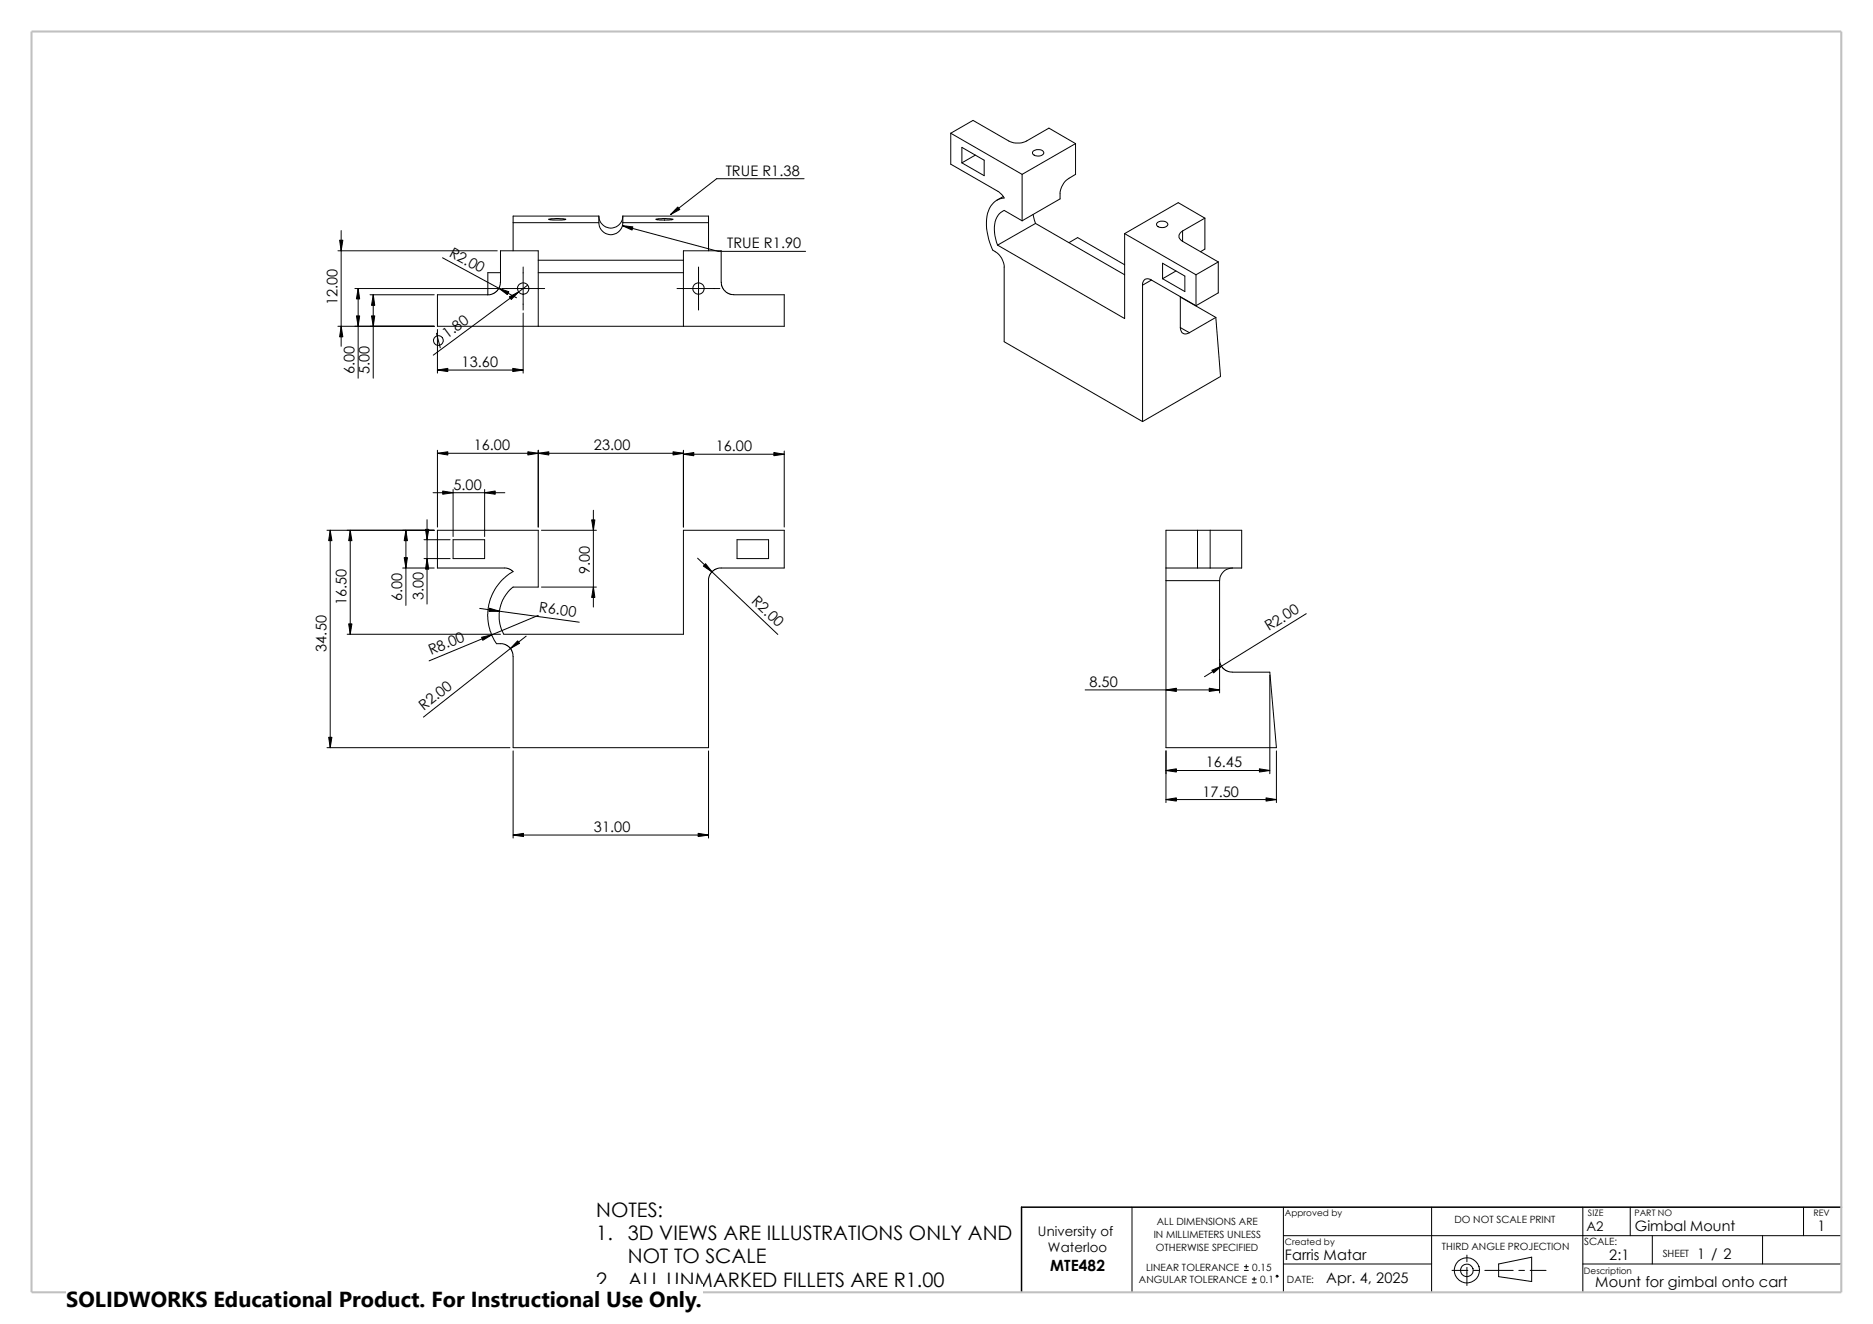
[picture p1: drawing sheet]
<svg xmlns="http://www.w3.org/2000/svg" width="420mm" height="297mm" viewBox="0 0 420 297" stroke-linecap="round" stroke-linejoin="round" font-family="sans-serif">
<g fill="none" stroke="#000" stroke-width=".22">
<path d="M213.2 29.9v6.9l10.8 6.3 1.2 1.3a4.6 4.6 0 0 0-4 4.7 14.1 14.1 0 0 0 1.4 7 4.5 4.5 0 0 1 2.6 3.8v16.8l31 17.9M213.2 29.9l5-2.9 8 4.6a4.6 4.6 0 0 0 4 0l5-2.9 6 3.5M213.2 29.9l16 9.2M215.7 33.1l5 2.8v3.5l-5-2.9zM218.7 34.8l-3 1.7M229.2 39.1v10.4M231.6 34a1.58 1.58 0 0 1 2.5 .3 1.49 1.49 0 0 1-2.6 0zM241.2 32.2v6.9l-1.5 .9a4.7 4.7 0 0 0-2 4.6l-8.5 4.9M241.2 32.2l-12 6.9M75.8 56.3h35.7M76.5 51.7v26M99.2 57.8l16.6 9"/>
<path d="M115.1 50h19.2M117.3 59.9v9.7M120.7 58.4h32.5M123 49.2a9.8 9.8 0 0 1 3.9 0l-3 .2zM134.3 48.5a2.69 2.69 0 0 0 2.7 2.7 2.69 2.69 0 0 0 2.7-2.7M134.3 50a2.69 2.69 0 0 0 2.7 2.7 2.69 2.69 0 0 0 2.7-2.7M134.3 48.5h-19.2v7.8M134.3 48.5v1.5M139.6 50.6l21.4 5.8h19.6M139.7 48.5h19.2v7.8M139.7 48.5v1.5M139.7 50h19.2"/>
<path d="M147.1 49.2a9.8 9.8 0 0 1 3.8 0l-2.9 .2zM156.6 59.9v9.7M180.3 40.1h-19.6l-10.3 8M225 44.1l-1.5 .8M229.2 49.5l-4-2.3a4.2 4.2 0 0 0-2.2 4.4l.1 1.3 .6 2.1M231.6 48.1l.6 2M232.2 50.1l-8.5 4.9M232.2 50.1l20 11.5M239.7 54.4l1.9-1.1 10.6 6.1M252.2 52.4v19.1l-28.5-16.5M252.2 52.4l16 9.2M259.5 49.9a1.59 1.59 0 0 1 2.4 .4 1.49 1.49 0 0 1-2.6 .1z"/>
<path d="M260.7 59.1l5 2.8v3.5l-5-2.9zM265.2 51.8a1.24 1.24 0 0 0-.8 1.2 1.24 1.24 0 0 0 .8 1.1M265.2 51.8v2.3M265.2 54.1l8 4.7M270.2 48.9l-6-3.4-12 6.9M270.2 48.9l-5 2.9M270.2 48.9v7l-1 .6M273.2 58.8v6.9l-5 2.9M273.2 58.8l-5 2.8M75.8 73.2h21.6M79.6 64.7h32.2M80.3 64.7v20.1"/>
<path d="M83 66.1h14.4M83.7 66.1v18.7M97.9 74.8l.8 3.2M98.1 73.9v9.8M109.4 66.2l.9-.2 .7-.4 .8-.8 .3-.7 .1-.8v-7h8.5v16.9M109.4 66.1h-11.3v7.1h77.8v-7.1h-11.4l-1.1-.2-1.1-.9-.5-1.2-.1-7.5h-8.5v16.9M112.2 61.2h-2.8v4.9M112.5 64.7h9.6M117.3 70.2v13.5M118.3 64l-21.1 15.7M120.7 61.2h32.5M151.8 64.7h9.6"/>
<path d="M256.2 64v30.6M258.2 62.8a1.19 1.19 0 0 0-1.4-.2 1.19 1.19 0 0 0-.6 1.4M258.2 62.8l-2 1.2M258.2 62.8l10 5.8M263.7 60.8l-3 1.7M264.7 73.5a1.24 1.24 0 0 0 .6 1.3 1.24 1.24 0 0 0 1.4-.2M264.7 73.5l2 1.1M264.7 66.5v7M264.7 66.6l7.9 4.6M268.2 61.6v7M272.6 71.2l-5.9 3.4M272.6 71.2l1.1 13.3-17.5 10.1"/>
<path d="M98.1 83h19.2M73.3 119h24.1M74 119v48.7M78.5 119v23.3M91 119v16.8M95.8 116.6v18.9M97.1 110.5h16.1M98.1 101v17.2M98.1 101.7h55.1M101.6 109.8v10.6M108.7 109.8v10.6M120.7 101v17.2"/>
<path d="M121.4 119h12.3M133.1 114.5v21.7M153.2 101v17.2M153.2 101.9h22.7M175.9 101.2v17M268.5 119h-7v8.4M268.5 119v8.4M268.5 119h2.9M271.4 119h7v8.4h-7M271.4 119v8.4M90.3 127.4h7.1M95.1 121.1h5.8"/>
<path d="M95.1 125.3h5.8M101.6 121.1h7.1v4.2h-7.1zM107.6 136.5l22.3 3.1M115.1 128.2l-.5-.4-1.1-.4h-15.4v-8.4h22.6v12.7h-5.6l-1.1 .9-.6 .8-.9 1.6-.6 2.6 .2 2.3 .8 2.3M120.7 138l-24.5 10.3M121.4 131.7h12.3M156.4 125.2l18 17.1M161.7 127.4l-1 .2-.8 .5-.6 .6-.4 1.1v37.9h-43.8l-.1-21-.4-1-.9-.9-1-.4h-1.4l-1.1-1.9-.3-1.1-.6-3.1 .2-2 .3-1.3 1.1-2.7 2-2.5 2.1-1.6M161.7 127.4h14.2v-8.4h-22.7v23.3h-40.3M165.3 121.1h7v4.2h-7zM261.5 130.3v37.4h24.7l-1.5-16.9-8.9-.1-1.4-.6-.8-1.2-.2-.9 .1-17.7M261.5 127.4h7"/>
<path d="M261.5 130.3h12M261.5 127.4v2.9M268.5 127.4h2.9M276.3 127.4a2.89 2.89 0 0 0-2.8 2.9M292.9 137.7l-22.8 14.1M77.9 142.3h34.3M118 142.7l-23 18.2M243.3 154.8h30.2M273.5 148.7v6.7M284.7 151.5v22.1M73.3 167.7h41M115.1 168.4v19.6"/>
<path d="M158.9 168.4v19.6M261.5 168.4v11.6M261.5 179.4h24.7M261.5 172.8h23.2M286.2 168.4v11.6M115.1 187.3h43.8M253.8 270.8v19.1M287.8 277.2h125.1M287.8 270.8v19.1M321 270.8v19.1M354.9 270.8v19.1M365.5 270.8v6.4"/>
<path d="M370.5 277.2v6.3M395.2 277.2v6.3M404.4 270.8v6.4M279 285h.9M279 284.1h.9M279.4 283.7v.9M280.8 287.8h.9M280.8 286.9h.9M281.2 286.5v.9M287.8 283.5h33.2M325.6 285h3.5M328.9 281.6v1.4"/>
<path d="M328.9 284.3v4.1M330.4 285h1.3M333 285h6.3M336 283.5l7.5-1.5v5.5l-7.5-1.1zM340.6 285h1.2M343.1 285h3.6M354.9 283.5h58"/>
<circle cx="98.3" cy="76.4" r="1.1"/>
<circle cx="117.3" cy="64.7" r="1.27"/>
<circle cx="156.6" cy="64.7" r="1.27"/>
<circle cx="286.4" cy="286.3" r=".21"/>
<circle cx="328.9" cy="285" r="1.42"/>
<circle cx="328.9" cy="285" r="2.83"/>
</g>
<path d="M412.9 270.8h-183.8v19.1" fill="none" stroke="#000" stroke-width=".34"/>
<path d="M7.1 7.1h405.8v282.8h-405.8z" fill="none" stroke="#c0c0c0" stroke-width=".47"/>
<g fill="#000" stroke="#000" stroke-width=".22">
<path d="M76.2 53.9h.7l-.4 2.4zM139.6 50.6l2.3 .3-.2 .7zM152 46.4l.4 .6-2 1.1zM76.5 73.2l.4 2.4h-.7zM79.9 70.9h.7l-.3 2.3zM80.3 64.7l.3 2.4h-.7zM83.3 70.9h.7l-.3 2.3zM83.7 66.1l.3 2.4h-.7zM111.9 64.7l2.2 .7-.4 .7zM114.2 66.6l2.1-1.1-1.7 1.7zM98.1 83l2.3-.4v.8zM115 82.6l2.3 .4-2.3 .4z"/>
<path d="M74 119l.4 2.3h-.7zM78.5 119l.4 2.3h-.7zM91 119l.4 2.3h-.8zM98.1 101.7l2.3-.4v.8zM99.3 110.2l2.3 .3-2.3 .4zM108.7 110.5l2.3-.3v.7zM118.4 101.3l2.3 .4-2.3 .4zM120.7 101.7l2.4-.4v.8zM132.7 116.6h.7l-.3 2.4zM153.2 101.9l2.4-.4v.7zM150.9 101.3l2.3 .4-2.3 .4zM173.5 101.5l2.4 .4-2.4 .3z"/>
<path d="M90.6 125.1h.8l-.4 2.3zM95.8 125.3l.3 2.4h-.7zM95.4 118.7h.7l-.3 2.4zM109.7 136.4l2.3 .7-2.4 .1zM133.1 131.7l.3 2.3h-.7zM158.2 126.4l1.5 1.9-2-1.3zM78.2 140h.7l-.4 2.3zM108 143l2.3-.6-2.1 1.2zM116.1 143.8l.4 .5-2.1 1.2zM261.5 154.8l2.3-.4v.7zM271.1 154.4l2.4 .4-2.4 .3zM271.7 150.4l2.2-1-1.8 1.6z"/>
<path d="M73.7 165.4h.7l-.4 2.3zM261.5 179.4l2.3-.4v.7zM261.5 172.8l2.3-.3v.7zM282.4 172.5l2.3 .3-2.3 .4zM283.9 179l2.3 .4-2.3 .3zM115.1 187.3l2.3-.4v.8zM156.5 186.9l2.4 .4-2.4 .4z"/>
</g>
<path d="M14.9 288.1h142.6v8.9h-142.6z" fill="#fff"/>
<text font-size="4.9" x="14.9" y="293.3">SOLIDWORKS Educational Product. For Instructional Use Only.</text>
<g font-size="4.5">
<text x="133.7" y="273.1">NOTES:</text>
<text x="133.7" y="278.3">1.</text>
<text x="140.8" y="278.3">3D VIEWS ARE ILLUSTRATIONS ONLY AND</text>
<text x="140.8" y="283.4">NOT TO SCALE</text>
<text x="133.7" y="288.6">2.</text>
<text x="140.8" y="288.6">ALL UNMARKED FILLETS ARE R1.00</text>
</g>
<text font-size="3.5" x="235.5" y="285">MTE482</text>
<g font-size="3.3">
<text x="162.7" y="39.4">TRUE R1.38</text>
<text x="100.6" y="57.4" transform="rotate(28 100.6 57.4)">R2.00</text>
<text x="163.1" y="55.7">TRUE R1.90</text>
<text x="75.7" y="68.5" transform="rotate(-90 75.7 68.5)">12.00</text>
<text x="100.2" y="76" transform="rotate(-37 100.2 76)">1.80</text>
<text x="79.5" y="83.9" transform="rotate(-90 79.5 83.9)">6.00</text>
<text x="82.9" y="83.9" transform="rotate(-90 82.9 83.9)">5.00</text>
<text x="103.5" y="82.3">13.60</text>
<text x="106.2" y="101">16.00</text>
<text x="133.2" y="101">23.00</text>
<text x="160.5" y="101.2">16.00</text>
<text x="101.7" y="109.9">5.00</text>
<text x="132.3" y="128.8" transform="rotate(-90 132.3 128.8)">9.00</text>
<text x="77.7" y="135.8" transform="rotate(-90 77.7 135.8)">16.50</text>
<text x="90.2" y="134.9" transform="rotate(-90 90.2 134.9)">6.00</text>
<text x="95" y="134.6" transform="rotate(-90 95 134.6)">3.00</text>
<text x="120.8" y="137.2" transform="rotate(8 120.8 137.2)">R6.00</text>
<text x="168.4" y="135.1" transform="rotate(43 168.4 135.1)">R2.0</text>
<text x="284.5" y="141.7" transform="rotate(-32 284.5 141.7)">R2.00</text>
<text x="73.2" y="146.2" transform="rotate(-90 73.2 146.2)">34.50</text>
<text x="96.7" y="146.9" transform="rotate(-23 96.7 146.9)">R8.00</text>
<text x="244.3" y="154.1">8.50</text>
<text x="95" y="159.5" transform="rotate(-38 95 159.5)">R2.00</text>
<text x="270.4" y="172.2">16.45</text>
<text x="269.6" y="178.7">17.50</text>
<text x="133.2" y="186.6">31.00</text>
<text x="407.5" y="276.1">1</text>
<text x="288.1" y="282.7">Farris Matar</text>
<text x="297.4" y="287.8">Apr. 4, 2025</text>
<text x="360.8" y="282.7">2:1</text>
<text x="380.5" y="282.3">1 / 2</text>
<text x="357.7" y="288.6">Mount for gimbal onto cart</text>
</g>
<text font-size="3.2" x="366.6" y="276.1">Gimbal Mount</text>
<g font-size="3">
<text x="232.7" y="277.2">University of</text>
<text x="235" y="280.9">Waterloo</text>
<text x="355.7" y="276.1">A2</text>
</g>
<g font-size="2.2">
<text x="259.4" y="274.7">ALL DIMENSIONS ARE</text>
<text x="326.1" y="274.4">DO NOT SCALE PRINT</text>
<text x="258.7" y="277.7">IN MILLIMETERS UNLESS</text>
<text x="259.2" y="280.7">OTHERWISE SPECIFIED</text>
<text x="323.3" y="280.4">THIRD ANGLE PROJECTION</text>
<text x="355.2" y="279.3">SCALE:</text>
<text x="372.8" y="282">SHEET</text>
<text x="255.4" y="287.9">ANGULAR TOLERANCE</text>
<text x="257" y="285">LINEAR TOLERANCE</text>
<text x="280.8" y="285">0.15</text>
<text x="282.6" y="287.9">0.1</text>
<text x="288.6" y="287.9">DATE:</text>
</g>
<g font-size="2">
<text x="288.1" y="272.8">Approved by</text>
<text x="356.1" y="272.7">SIZE</text>
<text x="366.5" y="272.7">PART NO</text>
<text x="406.6" y="272.7">REV</text>
<text x="288.1" y="279.2">Created by</text>
<text x="355.2" y="285.7">Description</text>
</g>
</svg>
